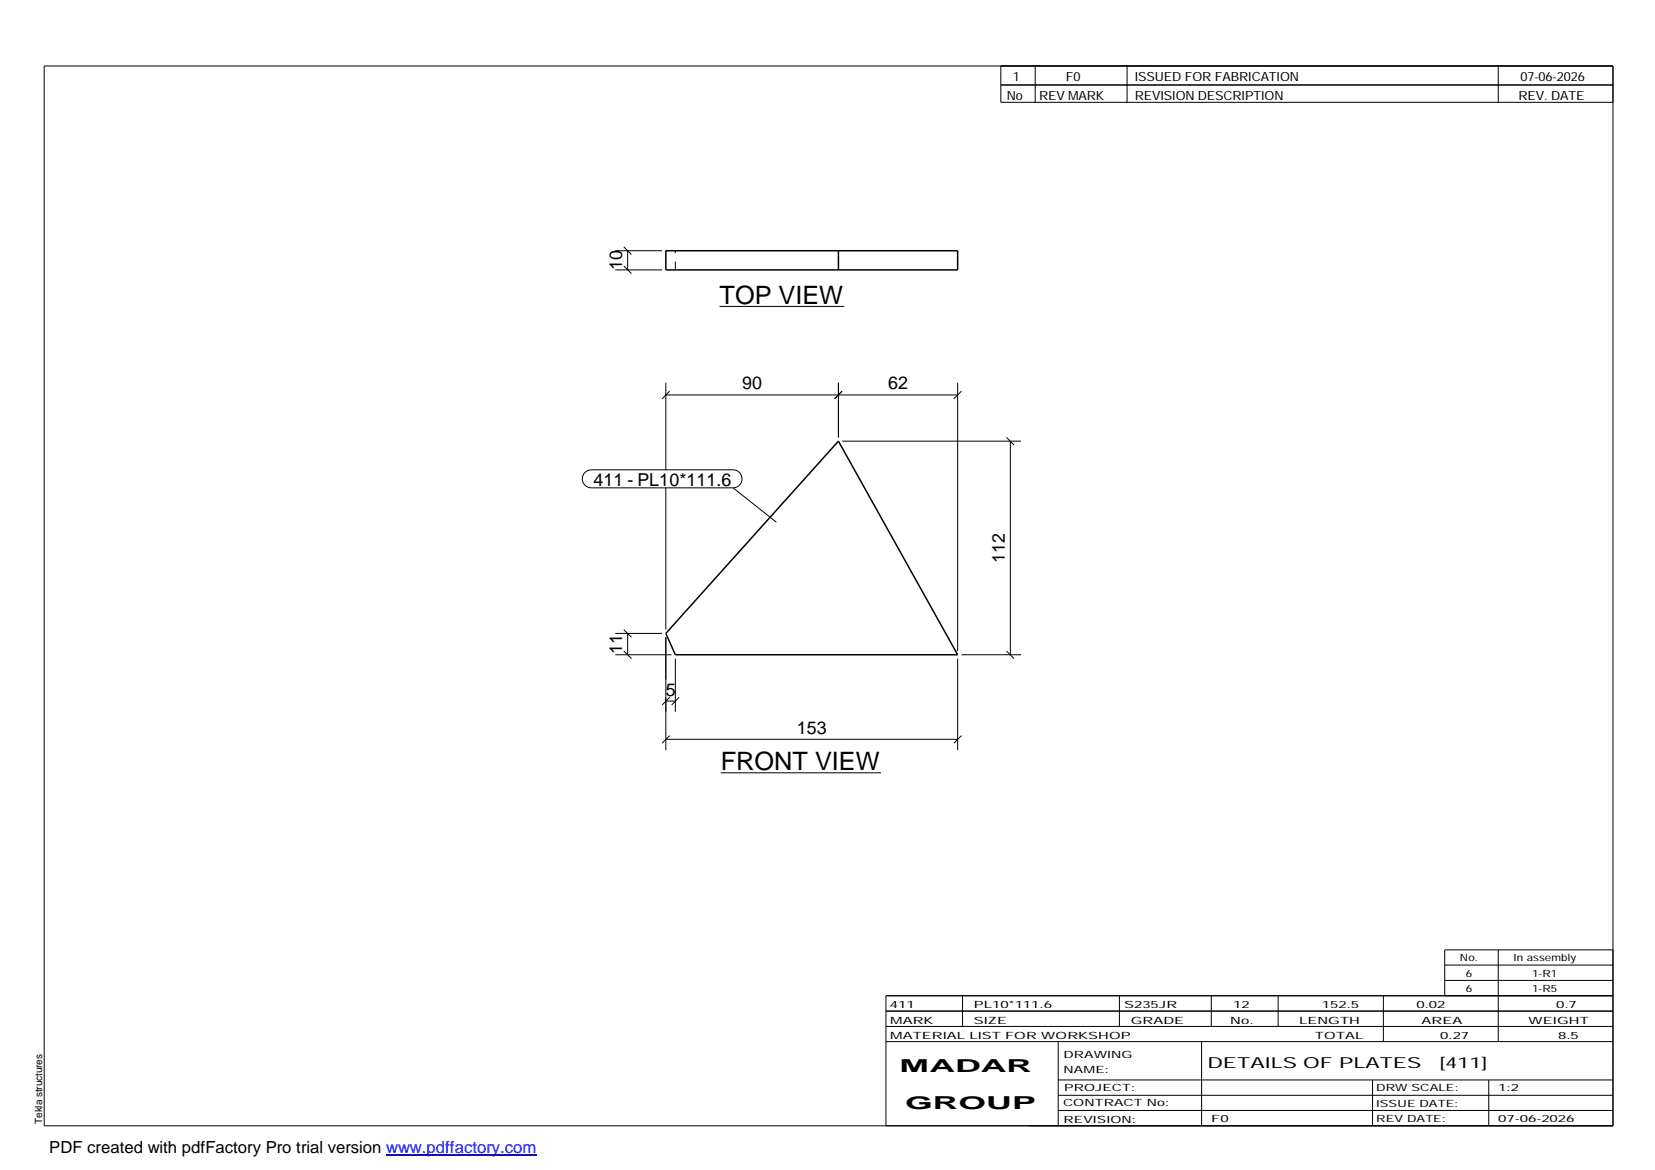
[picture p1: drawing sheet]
<svg xmlns="http://www.w3.org/2000/svg" width="420mm" height="297mm" viewBox="0 0 420 297" stroke-linecap="round" stroke-linejoin="round" font-family="sans-serif">
<path d="M169 63.7h74.1v4.8h-74.1zM212.9 63.7v4.8M212.9 112l30.2 54.2h-71.7l-2.4-5.4z" fill="none" stroke="#000" stroke-width=".38"/>
<path d="M171.4 68.5v-4.8" fill="none" stroke="#000" stroke-width=".25" stroke-dasharray="2.1 2.1" stroke-linecap="butt"/>
<g fill="none" stroke="#000" stroke-width=".25">
<path d="M11.2 16.7h398.3v269.1h-398.3zM254.1 16.7v9.3h155.4M262.8 16.7v9.3M286.1 16.7v9.3M380.4 16.7v9.3M254.1 21.6h155.4M156.2 68.5h11.9M156.2 63.7h11.9M158.4 67.5l1.9 2M158.4 62.7l1.9 1.9M159.3 63.7v4.8M182.7 77.8h31.6"/>
<path d="M169 97.2v22.1M170 99.3l-1.9 1.9M212.9 97.2v13.9M213.8 99.3l-1.9 1.9M243.1 97.2v68.1M244.1 99.3l-2 1.9M148.5 120l.8-.5 .8-.2h36a2.29 2.29 0 0 1 2.3 2.3 2.29 2.29 0 0 1-2.3 2.3h-36a2.27 2.27 0 0 1-2.1-1.5 2.27 2.27 0 0 1 .5-2.4zM169 100.3h74.1M213.8 112h45.4M255.5 111.1l1.9 1.9M256.5 112v54.2M169 123.9v35.9"/>
<path d="M186.1 123.9l11 8.7M158.4 159.9l1.9 1.9M156.2 166.2h14.3M156.2 160.8h11.9M158.4 165.3l1.9 1.9M159.3 160.8v5.4M169 161.8v28.6M169 178h2.4M170 177l-1.9 2M171.4 167.2v13.5M172.4 177l-1.9 2M243.1 167.2v23.2"/>
<path d="M244.1 166.2h15.1M255.5 165.3l1.9 1.9M169 187.7h74.1M170 186.8l-1.9 1.9M183 196.2h40.6M244.1 186.8l-2 1.9M224.9 256.7h184.6M244.3 252.8v7.8M284.2 252.8v7.8M307.5 252.8v7.8M324.5 252.8v7.8M351.2 252.8v11.6"/>
<path d="M366.8 245h42.7M366.8 248.9h42.7M380.4 241.2v23.2M409.5 241.2h-42.7v11.6M409.5 252.8h-184.6v33M224.9 264.4h184.6M224.9 260.6h184.6M268.6 264.4v21.4M268.6 274.2h140.9M268.6 278.1h140.9M305.1 264.4v21.4M348.4 274.2v11.6"/>
<path d="M378 274.2v11.6M268.6 281.9h140.9"/>
</g>
<path d="M98 293.3h38.2" fill="none" stroke="#00f" stroke-width=".3"/>
<g font-size="6.4">
<text x="182.7" y="77.1">TOP VIEW</text>
<text x="183" y="195.5">FRONT VIEW</text>
</g>
<g font-size="4.5">
<text x="158" y="68.6" transform="rotate(-90 158 68.6)">10</text>
<text x="188.4" y="98.9">90</text>
<text x="225.5" y="98.9">62</text>
<text x="150.7" y="123.3">411 - PL10*111.6</text>
<text x="255.1" y="142.9" transform="rotate(-90 255.1 142.9)">112</text>
<text x="158" y="166.1" transform="rotate(-90 158 166.1)">11</text>
<text x="169" y="176.6">5</text>
<text x="202.3" y="186.3">153</text>
<text x="228.4" y="272.3">MADAR</text>
<text x="229.8" y="281.6">GROUP</text>
</g>
<text font-size="4.2" x="12.5" y="292.7">PDF created with pdfFactory Pro trial version www.pdffactory.com</text>
<g font-size="3.9">
<text x="306.5" y="271.3">DETAILS OF PLATES</text>
<text x="365.4" y="271.3">[411]</text>
</g>
<g font-size="3.2">
<text x="257.1" y="20.5">1</text>
<text x="270.6" y="20.5">F0</text>
<text x="288.1" y="20.5">ISSUED FOR FABRICATION</text>
<text x="386" y="20.5">07-06-2026</text>
<text x="255.6" y="25.5">No</text>
<text x="263.8" y="25.5">REV MARK</text>
<text x="288.1" y="25.5">REVISION DESCRIPTION</text>
<text x="385.5" y="25.5">REV. DATE</text>
</g>
<g font-size="2.5">
<text x="370.6" y="244.1">No.</text>
<text x="384.3" y="244.1">In assembly</text>
<text x="372.1" y="247.9">6</text>
<text x="372.1" y="251.8">6</text>
<text x="389" y="247.9">1-R1</text>
<text x="389" y="251.8">1-R5</text>
<text x="225.9" y="255.9">411</text>
<text x="247.3" y="255.9">PL10*111.6</text>
<text x="285.4" y="255.9">S235JR</text>
<text x="313.1" y="255.9">12</text>
<text x="335.6" y="255.9">152.5</text>
<text x="359.6" y="255.9">0.02</text>
<text x="395.1" y="255.9">0.7</text>
<text x="226" y="263.7">MATERIAL LIST FOR WORKSHOP</text>
<text x="226" y="259.9">MARK</text>
<text x="247.2" y="259.9">SIZE</text>
<text x="287.1" y="259.9">GRADE</text>
<text x="312.3" y="259.9">No.</text>
<text x="329.8" y="259.9">LENGTH</text>
<text x="333.8" y="263.7">TOTAL</text>
<text x="360.9" y="259.9">AREA</text>
<text x="365.6" y="263.7">0.27</text>
<text x="388.1" y="259.9">WEIGHT</text>
<text x="395.6" y="263.7">8.5</text>
<text x="270" y="268.5">DRAWING</text>
<text x="270" y="272.5">NAME:</text>
<text x="269.9" y="280.9">CONTRACT No:</text>
<text x="270.2" y="277">PROJECT:</text>
<text x="349.4" y="277.1">DRW SCALE:</text>
<text x="349.4" y="281">ISSUE DATE:</text>
<text x="380.4" y="277.1">1:2</text>
<text x="10.7" y="285.4" transform="rotate(-90 10.7 285.4)">Tekla structures</text>
<text x="270" y="285">REVISION:</text>
<text x="307.5" y="284.8">F0</text>
<text x="349.4" y="284.8">REV DATE:</text>
<text x="380.4" y="284.8">07-06-2026</text>
</g>
</svg>
